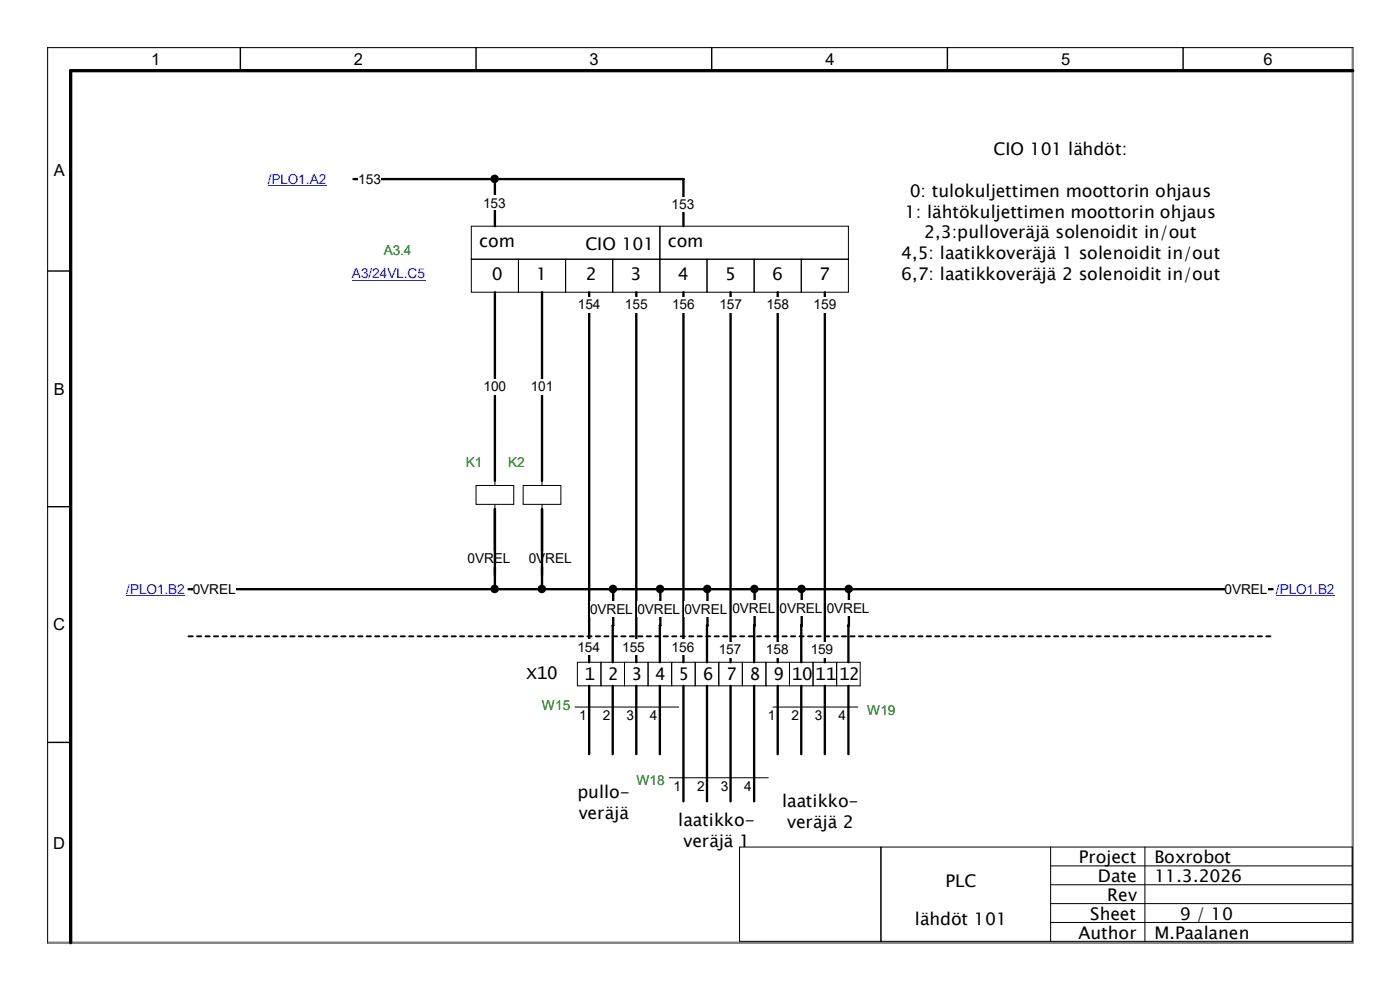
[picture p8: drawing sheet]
<svg xmlns="http://www.w3.org/2000/svg" width="297mm" height="210mm" viewBox="0 0 297 210" stroke-linecap="round" stroke-linejoin="round" font-family="sans-serif">
<path d="M100 55h10v7h-10zM100 48h40v7h-40zM110 55h10v7h-10zM120 55h10v7h-10zM130 55h10v7h-10zM140 55h10v7h-10zM140 48h40v7h-40zM150 55h10v7h-10zM160 55h10v7h-10zM170 55h10v7h-10z" fill="none" stroke="#000" stroke-width=".21"/>
<path d="M75 38h70v10" fill="none" stroke="#000" stroke-width=".5"/>
<g fill="#fff">
<path d="M142.5 41.7h4.8v3.2h-4.8z"/>
<path d="M76 36.4h4.8v3.2h-4.8z"/>
</g>
<path d="M101 103h8v4h-8zM105 102v1M105 107v1M111 103h8v4h-8zM115 102v1M115 107v1" fill="none" stroke="#000" stroke-width=".21"/>
<path d="M40 125h230" fill="none" stroke="#000" stroke-width=".5"/>
<g fill="#fff">
<path d="M40.9 123.4h9.1v3.2h-9.1z"/>
<path d="M259.8 123.4h9.1v3.2h-9.1z"/>
</g>
<path d="M105 108v17" fill="none" stroke="#000" stroke-width=".5"/>
<circle cx="104.9" cy="124.9" r=".65" fill="#000" stroke="#000" stroke-width=".5"/>
<path d="M99.2 116.9h9.1v3.2h-9.1z" fill="#fff"/>
<path d="M115 108v17" fill="none" stroke="#000" stroke-width=".5"/>
<circle cx="114.9" cy="124.9" r=".65" fill="#000" stroke="#000" stroke-width=".5"/>
<path d="M112.2 116.9h9.1v3.2h-9.1z" fill="#fff"/>
<path d="M122.5 140.5h5v5h-5zM132.5 140.5h5v5h-5zM142.5 140.5h5v5h-5zM152.5 140.5h5v5h-5zM162.5 140.5h5v5h-5zM172.5 140.5h5v5h-5z" fill="none" stroke="#000" stroke-width=".21"/>
<path d="M125 62v78.5" fill="none" stroke="#000" stroke-width=".5"/>
<g fill="#fff">
<path d="M122.6 63h4.8v3.2h-4.8z"/>
<path d="M122.5 135.7h4.8v3.2h-4.8z"/>
</g>
<path d="M135 62v78.5" fill="none" stroke="#000" stroke-width=".5"/>
<g fill="#fff">
<path d="M132.6 63h4.8v3.2h-4.8z"/>
<path d="M132 135.7h4.8v3.2h-4.8z"/>
</g>
<path d="M145 62v78.5" fill="none" stroke="#000" stroke-width=".5"/>
<g fill="#fff">
<path d="M142.6 63h4.8v3.2h-4.8z"/>
<path d="M142.5 135.7h4.8v3.2h-4.8z"/>
</g>
<path d="M155 62v78.5" fill="none" stroke="#000" stroke-width=".5"/>
<g fill="#fff">
<path d="M152.6 63h4.8v3.2h-4.8z"/>
<path d="M152.5 136.2h4.8v3.2h-4.8z"/>
</g>
<path d="M165 62v78.5" fill="none" stroke="#000" stroke-width=".5"/>
<g fill="#fff">
<path d="M162.6 63h4.8v3.2h-4.8z"/>
<path d="M162.5 136.2h4.8v3.2h-4.8z"/>
</g>
<path d="M175 62v78.5" fill="none" stroke="#000" stroke-width=".5"/>
<g fill="#fff">
<path d="M172.6 63h4.8v3.2h-4.8z"/>
<path d="M172 136.2h4.8v3.2h-4.8z"/>
</g>
<path d="M40 135h230" fill="none" stroke="#000" stroke-width=".4" stroke-dasharray=".9 .9"/>
<path d="M105 38v10" fill="none" stroke="#000" stroke-width=".5"/>
<circle cx="104.9" cy="37.9" r=".65" fill="#000" stroke="#000" stroke-width=".5"/>
<path d="M102.5 41.4h4.8v3.2h-4.8z" fill="#fff"/>
<path d="M127.5 140.5h5v5h-5zM137.5 140.5h5v5h-5zM147.5 140.5h5v5h-5zM157.5 140.5h5v5h-5zM167.5 140.5h5v5h-5zM177.5 140.5h5v5h-5z" fill="none" stroke="#000" stroke-width=".21"/>
<path d="M130.1 125l-.1 15.5" fill="none" stroke="#000" stroke-width=".5"/>
<circle cx="130" cy="124.9" r=".65" fill="#000" stroke="#000" stroke-width=".5"/>
<path d="M125.2 127.6h9.1v3.2h-9.1z" fill="#fff"/>
<path d="M140.1 125l-.1 15.5" fill="none" stroke="#000" stroke-width=".5"/>
<circle cx="140" cy="124.9" r=".65" fill="#000" stroke="#000" stroke-width=".5"/>
<path d="M135.2 127.6h9.1v3.2h-9.1z" fill="#fff"/>
<path d="M150.1 125l-.1 15.5" fill="none" stroke="#000" stroke-width=".5"/>
<circle cx="150" cy="124.9" r=".65" fill="#000" stroke="#000" stroke-width=".5"/>
<path d="M145.2 127.6h9.1v3.2h-9.1z" fill="#fff"/>
<path d="M160.1 125l-.1 15.5" fill="none" stroke="#000" stroke-width=".5"/>
<circle cx="160" cy="124.9" r=".65" fill="#000" stroke="#000" stroke-width=".5"/>
<path d="M155.4 127.4h9.1v3.2h-9.1z" fill="#fff"/>
<path d="M170.1 125l-.1 15.5" fill="none" stroke="#000" stroke-width=".5"/>
<circle cx="170" cy="124.9" r=".65" fill="#000" stroke="#000" stroke-width=".5"/>
<path d="M165.4 127.4h9.1v3.2h-9.1z" fill="#fff"/>
<path d="M180.1 125l-.1 15.5" fill="none" stroke="#000" stroke-width=".5"/>
<circle cx="180" cy="124.9" r=".65" fill="#000" stroke="#000" stroke-width=".5"/>
<path d="M175.4 127.4h9.1v3.2h-9.1z" fill="#fff"/>
<path d="M105 62v40M125 145.5v14.5M130 145.5v14.5M135 145.5v14.5M140 145.5v14.5" fill="none" stroke="#000" stroke-width=".5"/>
<path d="M122 150h22" fill="none" stroke="#000" stroke-width=".21"/>
<path d="M102.6 80.4h4.8v3.2h-4.8z" fill="#fff"/>
<path d="M115 62v40M105 108v14" fill="none" stroke="#000" stroke-width=".5"/>
<path d="M112.6 80.4h4.8v3.2h-4.8z" fill="#fff"/>
<path d="M115 108v14M145 145.5v24.5M150 145.5v24.5M155 145.5v24.5M160 145.5v24.5M165 145.5v14.5M170 145.5v14.5M175 145.5v14.5M180 145.5v14.5" fill="none" stroke="#000" stroke-width=".5"/>
<path d="M164 150h18M142 165h21" fill="none" stroke="#000" stroke-width=".21"/>
<path d="M74.7 56.4h15.5v3.2h-15.5z" fill="#fff"/>
<path d="M74.7 59.4h15.5" fill="none" stroke="#00f" stroke-width=".21"/>
<path d="M56.8 36.4h12.4v3.3h-12.4z" fill="#fff"/>
<path d="M56.8 39.4h12.4" fill="none" stroke="#00f" stroke-width=".21"/>
<path d="M26.8 123.4h12.4v3.3h-12.4z" fill="#fff"/>
<path d="M26.8 126.4h12.4" fill="none" stroke="#00f" stroke-width=".21"/>
<path d="M270.7 123.4h12.4v3.3h-12.4z" fill="#fff"/>
<path d="M270.7 126.4h12.4" fill="none" stroke="#00f" stroke-width=".21"/>
<path d="M10 10h277v190h-277z" fill="none" stroke="#7f7f7f" stroke-width=".5"/>
<path d="M51 10v5M101 10v5M151 10v5M201 10v5M251 10v5M287 10h-277v190M10 57.5h5M10 107.5h5M10 157.5h5" fill="none" stroke="#000" stroke-width=".3"/>
<path d="M287 15h-272v185" fill="none" stroke="#000" stroke-width=".7"/>
<path d="M156.9 179.7h30v20h-30zM186.9 179.7h36v20h-36zM222.9 179.7h64v20h-64M242.9 179.7v20M222.9 183.7h64M222.9 187.7h64M222.9 191.7h64M222.9 195.7h64" fill="none" stroke="#000" stroke-width=".21"/>
<g font-size="3.7">
<text x="210.8" y="33">CIO 101 lähdöt:</text>
<text x="193" y="41.8">0: tulokuljettimen moottorin ohjaus</text>
<text x="192" y="46.2">1: lähtökuljettimen moottorin ohjaus</text>
<text x="101.7" y="52.5">com</text>
<text x="124.2" y="53">CIO 101</text>
<text x="141.7" y="52.5">com</text>
<text x="196.1" y="50.6">2,3:pulloveräjä solenoidit in/out</text>
<text x="104.3" y="59.5">0</text>
<text x="113.8" y="59.5">1</text>
<text x="124.3" y="59.5">2</text>
<text x="133.8" y="59.5">3</text>
<text x="143.8" y="59.5">4</text>
<text x="153.8" y="59.5">5</text>
<text x="163.8" y="59.5">6</text>
<text x="173.8" y="59.5">7</text>
<text x="191.2" y="55">4,5: laatikkoveräjä 1 solenoidit in/out</text>
<text x="191.2" y="59.4">6,7: laatikkoveräjä 2 solenoidit in/out</text>
<text x="111.7" y="144.1">X10</text>
<text x="124" y="144.2">1</text>
<text x="129" y="144.2">2</text>
<text x="134" y="144.2">3</text>
<text x="139" y="144.2">4</text>
<text x="144" y="144.2">5</text>
<text x="149.1" y="144.3">6</text>
<text x="154.1" y="144.3">7</text>
<text x="159.1" y="144.3">8</text>
<text x="164.1" y="144.3">9 101112</text>
<text x="122.5" y="169.3">pullo-</text>
<text x="122.8" y="173.7">veräjä</text>
<text x="165.9" y="171.3">laatikko-</text>
<text x="143.9" y="175.3">laatikko-</text>
<text x="145" y="179.7">veräjä 1</text>
<text x="167" y="175.7">veräjä 2</text>
<text x="228.9" y="183.2">Project</text>
<text x="244.9" y="183.2">Boxrobot</text>
<text x="200.6" y="188.2">PLC</text>
<text x="232.9" y="187.2">Date</text>
<text x="234.9" y="191.2">Rev</text>
<text x="244.9" y="187.2">11.3.2026</text>
<text x="194.1" y="196.2">lähdöt 101</text>
<text x="231.3" y="195.2">Sheet</text>
<text x="250.3" y="195.2">9 / 10</text>
<text x="228.8" y="199.2">Author</text>
<text x="244.9" y="199.2">M.Paalanen</text>
</g>
<g font-size="3.5">
<text x="32.1" y="13.7">1</text>
<text x="75.1" y="13.7">2</text>
<text x="125.1" y="13.7">3</text>
<text x="175.1" y="13.7">4</text>
<text x="225.1" y="13.7">5</text>
<text x="268.1" y="13.7">6</text>
<text x="11.4" y="37.4">A</text>
<text x="11.4" y="83.7">B</text>
<text x="11.3" y="133.7">C</text>
<text x="11.3" y="180">D</text>
</g>
<g font-size="2.9" fill="#00f">
<text x="56.8" y="39">/PLO1.A2</text>
<text x="74.7" y="59">A3/24VL.C5</text>
<text x="26.8" y="126">/PLO1.B2</text>
<text x="270.7" y="126">/PLO1.B2</text>
</g>
<g font-size="2.9">
<text x="76" y="39">153</text>
<text x="102.5" y="44">153</text>
<text x="142.5" y="44.3">153</text>
<text x="122.6" y="65.6">154</text>
<text x="132.6" y="65.6">155</text>
<text x="142.6" y="65.6">156</text>
<text x="152.6" y="65.6">157</text>
<text x="162.6" y="65.6">158</text>
<text x="172.6" y="65.6">159</text>
<text x="102.6" y="83">100</text>
<text x="112.6" y="83">101</text>
<text x="99.2" y="119.5">0VREL</text>
<text x="112.2" y="119.5">0VREL</text>
<text x="40.9" y="126">0VREL</text>
<text x="125.2" y="130.2">0VREL</text>
<text x="135.2" y="130.2">0VREL</text>
<text x="145.2" y="130.2">0VREL</text>
<text x="155.4" y="130">0VREL</text>
<text x="165.4" y="130">0VREL</text>
<text x="175.4" y="130">0VREL</text>
<text x="259.8" y="126">0VREL</text>
<text x="122.5" y="138.3">154</text>
<text x="132" y="138.3">155</text>
<text x="142.5" y="138.3">156</text>
<text x="152.5" y="138.8">157</text>
<text x="162.5" y="138.8">158</text>
<text x="172" y="138.8">159</text>
<text x="122.9" y="152.7">1</text>
<text x="127.9" y="152.7">2</text>
<text x="132.9" y="152.7">3</text>
<text x="137.9" y="152.7">4</text>
<text x="162.9" y="152.7">1</text>
<text x="167.9" y="152.7">2</text>
<text x="172.9" y="152.7">3</text>
<text x="177.9" y="152.7">4</text>
<text x="142.9" y="167.7">1</text>
<text x="147.9" y="167.7">2</text>
<text x="152.9" y="167.7">3</text>
<text x="157.9" y="167.7">4</text>
</g>
<g font-size="2.9" fill="#008000">
<text x="81.4" y="54">A3.4</text>
<text x="98.8" y="99">K1</text>
<text x="107.8" y="99">K2</text>
<text x="115" y="150.6">W15</text>
<text x="184" y="151.6">W19</text>
<text x="135" y="166.6">W18</text>
</g>
</svg>
